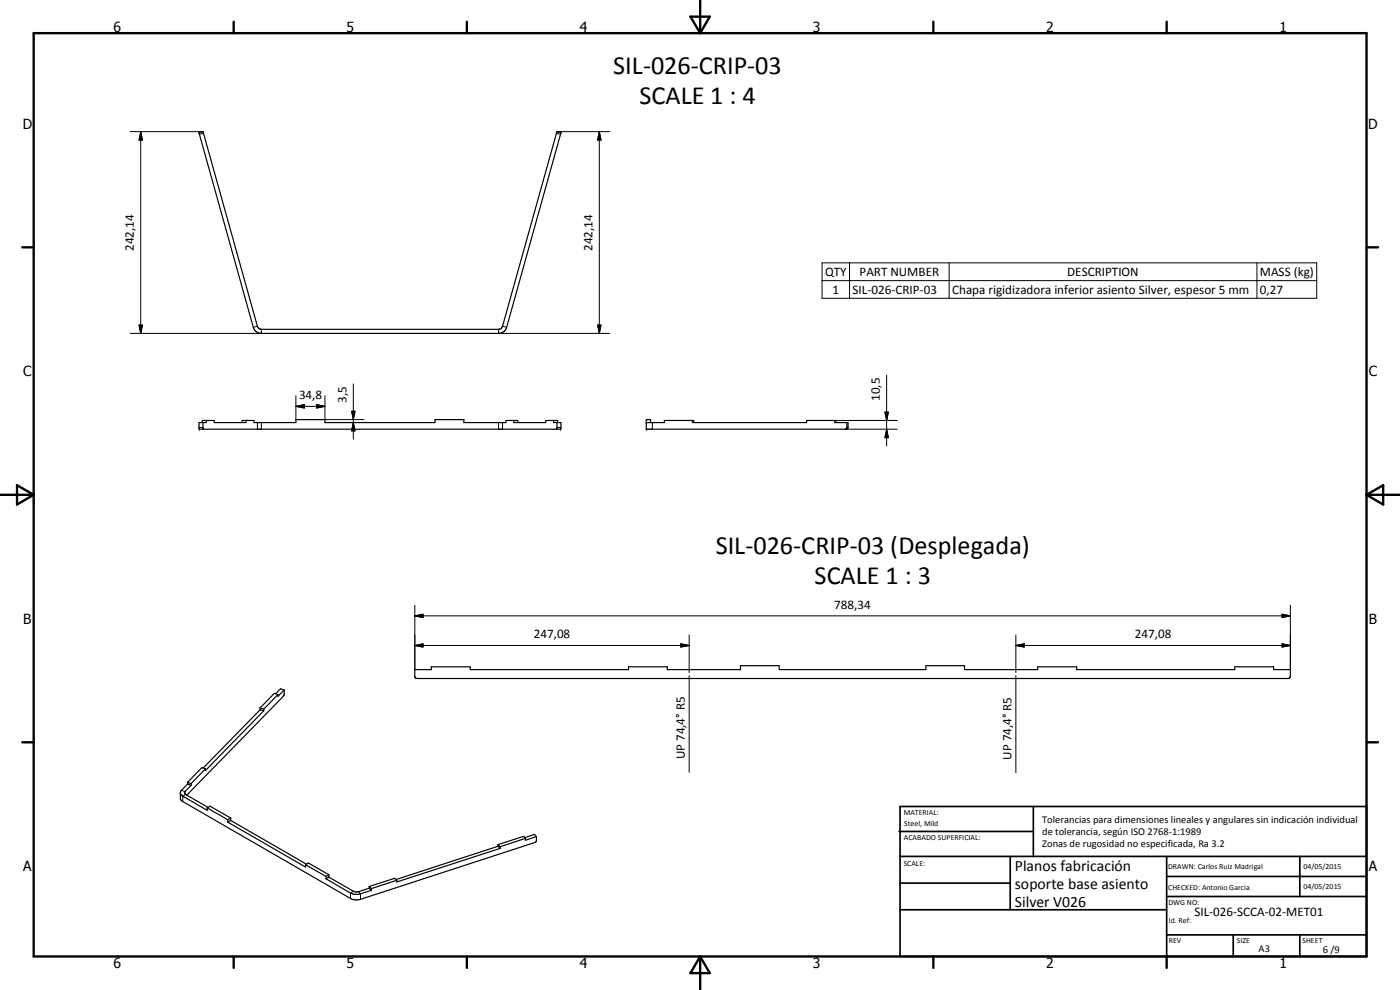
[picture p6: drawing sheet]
<svg xmlns="http://www.w3.org/2000/svg" width="420mm" height="297mm" viewBox="0 0 420 297" stroke-linecap="round" stroke-linejoin="round" font-family="sans-serif">
<g fill="#000">
<circle cx="59.8" cy="128.8" r=".18"/>
<circle cx="168.2" cy="128.8" r=".18"/>
<circle cx="194" cy="128.8" r=".18"/>
<circle cx="194" cy="126.8" r=".18"/>
</g>
<g fill="none" stroke="#000" stroke-width=".35">
<path d="M59.7 39.8l1.2-.3 16.3 58.4 .5 .7 .7 .2h71.2l.8-.2 .4-.7 16.3-58.4 1.2 .3-16.3 58.4a2.43 2.43 0 0 1-2.4 1.8h-71.2a2.6 2.6 0 0 1-2.4-1.8zM60.9 126.8l.1 2M61.9 126.2v.6h-2.2l.1 2h108.4l.1-2h-2.2v-.6M72.7 126.8v-.6h3.5v.6h12.6v-.9h8.7v.9h33v-.9h8.7v.9h12.6v-.6h3.6v.6M73.9 126.2v.6h-9.6v-.6h-3.6v.6M154.2 126.2v.6h9.6v-.6h3.5v.6M167.2 126.8l-.2 2M194 126.8h5.4v-.6h8.8v.6M207.8 126.2v.6h34.3v-.6h8.8v.6M250.5 126.2v.6h4l-.1 1.8-.2 .2h-60.2v-2.9h1.2v.9M254.2 126.8v1.5l-.4 .5M78.1 213l-17.2 17.5"/>
<path d="M78.1 212.4l1.1 .4M78.1 212.4v.6M78.1 213l1.1 .3M79.2 213.3l-17.5 17.9v-.5M79.2 212.8v.5M83.4 208.4l-4.2 4.4M83.4 208.4l-1.1-.4-4.2 4.4M85.3 207v1.2l-.3 .7-28.9 29.6M85.3 207l-1.9 1.9v-.5M85.3 207l-1.1-.3-1.5 1.5M124.5 200.9h4.9v-.8h11.7v.8h47.5v-.8h11.7v.8h21.9v-1.2h11.6v1.2h44.1v-1.2h11.6v1.2h21.9v-.8h11.7v.8h47.5v-.8h11.6v.8h5.1v2l-.3 .5-.4 .2h-261.5l-.6-.5zM54.1 238l.2 .4 .6 .5 7.3 4.2v-.7"/>
<path d="M56.3 235.2l-2.1 2.3-.1 2.2 .5 .7 50.6 29.2a4.1 4.1 0 0 0 3 .2l52.5-17.1 .3-.4v-1.3M56.3 234.7l1.1 .4M56.3 234.7v.5M56.3 235.2l1.1 .4M57.4 235.6l-1.9 1.9-.1 .6 7 4.1M57.4 235.1v.5M61.7 230.7l-4.3 4.4M61.7 230.7l-1.1-.4-4.3 4.4M62.2 242.4l.9-.5 6.1 3.5M62.2 242.4l6.2 3.6M68.4 246v.7M68.4 246.7l23.3 13.4v-.6"/>
<path d="M69.2 245.4l-.8 .6M69.2 246.2l-.8 .5M69.2 245.4v.8M69.2 246.2l22.8 13.1M91.7 259.5l.9-.5 6.1 3.5M91.7 259.5l6.2 3.5M149.5 253.9l-30.7 10M149.5 253.4v.5M149.5 253.4l.6 .6M149.5 253.9l.6 .7M150.1 254.6l-31 10v-.5M150.1 254v.6"/>
<path d="M157.7 251.5l-.6-.5-7.6 2.4M157.7 251.5l-7.6 2.5M161 251l-.7-.6-2.8 .9M161 251l-3.3 1.1v-.6M97.9 263.7l7.6 4.4a3.9 3.9 0 0 0 2.7 .1l3.3-1.1M97.9 263v.7M98.7 263.2l7.8 4.4h.8l3.5-1.1M98.7 262.5l-.8 .5M98.7 263.2l-.8 .5M98.7 262.5v.7M110.8 266v.5M110.8 266l.7 .6"/>
<path d="M110.8 266.5l.7 .6M111.5 266.6v.5M119.1 264.1l-.7-.6-7.6 2.5M119.1 264.1l-7.6 2.5"/>
</g>
<g fill="none" stroke="#000" stroke-width=".3">
<path d="M39.1 39.5h21.8M42.2 39.5l.5 2.5h-1zM42.2 39.5v60.5M167.2 39.5h15.8M179.9 39.5l.5 2.5h-1zM179.9 39.5v60.5M61.1 40l-1.3 .3M167 40l1.2 .3M246.7 78.9h148.5v10.6h-148.5zM255 78.9v10.6M284.8 78.9v10.6M377.2 78.9v10.6"/>
<path d="M41.7 97.5h1l-.5 2.5zM77.2 97.9l-1.2 .3M78.4 98.8v1.2h-39.3M149.6 98.8v1.2h33.4M150.8 97.9l1.2 .3M179.4 97.5h1l-.5 2.5zM246.7 84.2h148.5M88.8 118.7v7.2M97.5 118.7v7.2h11.7M106 115.2v16.6M266.1 112.6v21.2M59.7 128.3h1.2"/>
<path d="M77.2 126.8v2M78.4 126.8v2M88.8 121.9l2.5-.5v1zM88.8 121.9h8.7M95 121.4l2.5 .5-2.5 .5zM105.5 123.4h1l-.5 2.5zM106 126.8l.5 2.5h-1zM149.6 126.8v2M150.8 126.8v2M167.2 128.3h1.1M195.8 126.8v2M250.5 126.2h18.8"/>
<path d="M253.6 128.8h15.7M254.2 128.3h.3M265.6 123.7h1l-.5 2.5zM266.1 128.8l.5 2.5h-1zM124.5 184.8l2.4-.5v1zM124.5 193.7l2.4-.5v.9zM124.5 184.8h262.8M124.5 181.6v19.3M124.5 193.7h82.3M204.3 193.2l2.5 .5-2.5 .4zM206.8 190.5v11.3M304.9 193.7l2.5-.5v.9z"/>
<path d="M304.9 190.5v11.3M304.9 193.7h82.4M384.8 184.3l2.5 .5-2.5 .5zM384.8 193.2l2.5 .5-2.5 .4zM387.3 181.6v19.3M206.8 202.7v29M304.9 202.7v29.2M54.4 237.2l1.1 .3v.7M55.7 238.4l-.8 .5v1.6M106.1 267.4l-.9 .6v1.6M107.6 267.5l.6 .7v1.6"/>
</g>
<g fill="none" stroke="#000" stroke-width=".71">
<path d="M10.1 9.9h400v277.1h-400zM70.1 6.5v3.4M140.1 6.5v3.4M207.2 5h5.8l-2.9 4.9zM210.1 0v9.9M280.1 6.5v3.4M350.1 6.5v3.4M6.7 74.2h3.4M410.1 74.2h3.5M.1 148.5h10M5.1 145.6l5 2.9-5 2.9zM410.1 148.5h10"/>
<path d="M410.1 148.5l5-2.9v5.8zM6.7 222.7h3.4M410.1 222.7h3.5M70.1 287v3.4M140.1 287v3.4M210.1 287v10M210.1 287l2.9 5h-5.8zM280.1 287v3.4M350.1 287v3.4"/>
</g>
<g fill="none" stroke="#000" stroke-width=".51">
<path d="M269.8 249.5h40.3M270.1 242h140v45h-140zM270.1 257h140M303.2 257v16M310.1 242v15M350.1 257v30M390.1 257v12M270.1 265h33.1M270.1 273h80M350.1 269h60M350.1 263h60M350.1 280.5h60"/>
<path d="M370.1 280.5v6.5M390.1 280.5v6.5"/>
</g>
<g fill="#000">
<path d="M42.2 39.5l.5 2.5h-1zM179.9 39.5l.5 2.5h-1zM41.7 97.5h1l-.5 2.5zM179.4 97.5h1l-.5 2.5zM88.8 121.9l2.5-.5v1zM95 121.4l2.5 .5-2.5 .5zM105.5 123.4h1l-.5 2.5zM106 126.8l.5 2.5h-1zM265.6 123.7h1l-.5 2.5zM266.1 128.8l.5 2.5h-1zM124.5 184.8l2.4-.5v1zM124.5 193.7l2.4-.5v.9z"/>
<path d="M204.3 193.2l2.5 .5-2.5 .4zM304.9 193.7l2.5-.5v.9zM384.8 184.3l2.5 .5-2.5 .5zM384.8 193.2l2.5 .5-2.5 .4z"/>
</g>
<g font-size="7.9">
<text x="184.1" y="22.3">SIL-026-CRIP-03</text>
<text x="191.9" y="31.2">SCALE 1 : 4</text>
<text x="214.8" y="166.3">SIL-026-CRIP-03 (Desplegada)</text>
<text x="244.5" y="175.3">SCALE 1 : 3</text>
</g>
<g font-size="4.7">
<text x="304.6" y="261.2">Planos fabricación</text>
<text x="304.6" y="266.6">soporte base asiento</text>
<text x="304.6" y="272">Silver V026</text>
</g>
<g font-size="4.2">
<text x="34" y="9.6">6</text>
<text x="104" y="9.6">5</text>
<text x="174" y="9.6">4</text>
<text x="244" y="9.6">3</text>
<text x="314" y="9.6">2</text>
<text x="384" y="9.6">1</text>
<text x="6.8" y="38.7">D</text>
<text x="410.6" y="38.7">D</text>
<text x="7" y="112.9">C</text>
<text x="410.8" y="112.9">C</text>
<text x="7" y="187.1">B</text>
<text x="410.8" y="187.1">B</text>
<text x="7" y="261.4">A</text>
<text x="410.8" y="261.4">A</text>
<text x="34" y="290.4">6</text>
<text x="104" y="290.4">5</text>
<text x="174" y="290.4">4</text>
<text x="244" y="290.4">3</text>
<text x="314" y="290.4">2</text>
<text x="384" y="290.4">1</text>
</g>
<g font-size="3.9">
<text x="40.2" y="75.3" transform="rotate(-90 40.2 75.3)">242,14</text>
<text x="177.8" y="75.3" transform="rotate(-90 177.8 75.3)">242,14</text>
<text x="247.6" y="82.8">QTY</text>
<text x="258" y="82.8">PART NUMBER</text>
<text x="320.3" y="82.8">DESCRIPTION</text>
<text x="378.1" y="82.9">MASS (kg)</text>
<text x="249.8" y="88.1">1</text>
<text x="255.9" y="88.1">SIL-026-CRIP-03</text>
<text x="285.7" y="88.2">Chapa rigidizadora inferior asiento Silver, espesor 5 mm</text>
<text x="378.1" y="88.1">0,27</text>
<text x="89.7" y="119.8">34,8</text>
<text x="104" y="120.9" transform="rotate(-90 104 120.9)">3,5</text>
<text x="264" y="120.4" transform="rotate(-90 264 120.4)">10,5</text>
<text x="250.4" y="182.7">788,34</text>
<text x="160.2" y="191.6">247,08</text>
<text x="340.6" y="191.6">247,08</text>
<text x="205.6" y="227.8" transform="rotate(-90 205.6 227.8)">UP 74,4° R5</text>
<text x="303.6" y="227.9" transform="rotate(-90 303.6 227.9)">UP 74,4° R5</text>
<text x="358.5" y="275">SIL-026-SCCA-02-MET01</text>
</g>
<g font-size="3.1">
<text x="312.7" y="246.8">Tolerancias para dimensiones lineales y angulares sin indicación individual</text>
<text x="312.7" y="250.4">de tolerancia, según ISO 2768-1:1989</text>
<text x="312.7" y="254">Zonas de rugosidad no especificada, Ra 3.2</text>
<text x="377.7" y="285.6">A3</text>
<text x="397" y="285.9">6 /9</text>
</g>
<g font-size="2.4">
<text x="271.2" y="244.4">MATERIAL:</text>
<text x="271.3" y="252">ACABADO SUPERFICIAL:</text>
<text x="271.4" y="247.9">Steel, Mild</text>
<text x="271.2" y="259.7">SCALE:</text>
<text x="350.6" y="260.8">DRAWN: Carlos Ruiz Madrigal</text>
<text x="391.2" y="260.6">04/05/2015</text>
<text x="350.6" y="267">CHECKED: Antonio Garcia</text>
<text x="391.2" y="266.7">04/05/2015</text>
<text x="350.6" y="271.4">DWG NO:</text>
<text x="350.8" y="276.9">Id. Ref:</text>
<text x="350.8" y="282.8">REV</text>
<text x="371.2" y="282.9">SIZE</text>
<text x="390.9" y="282.9">SHEET</text>
</g>
</svg>
